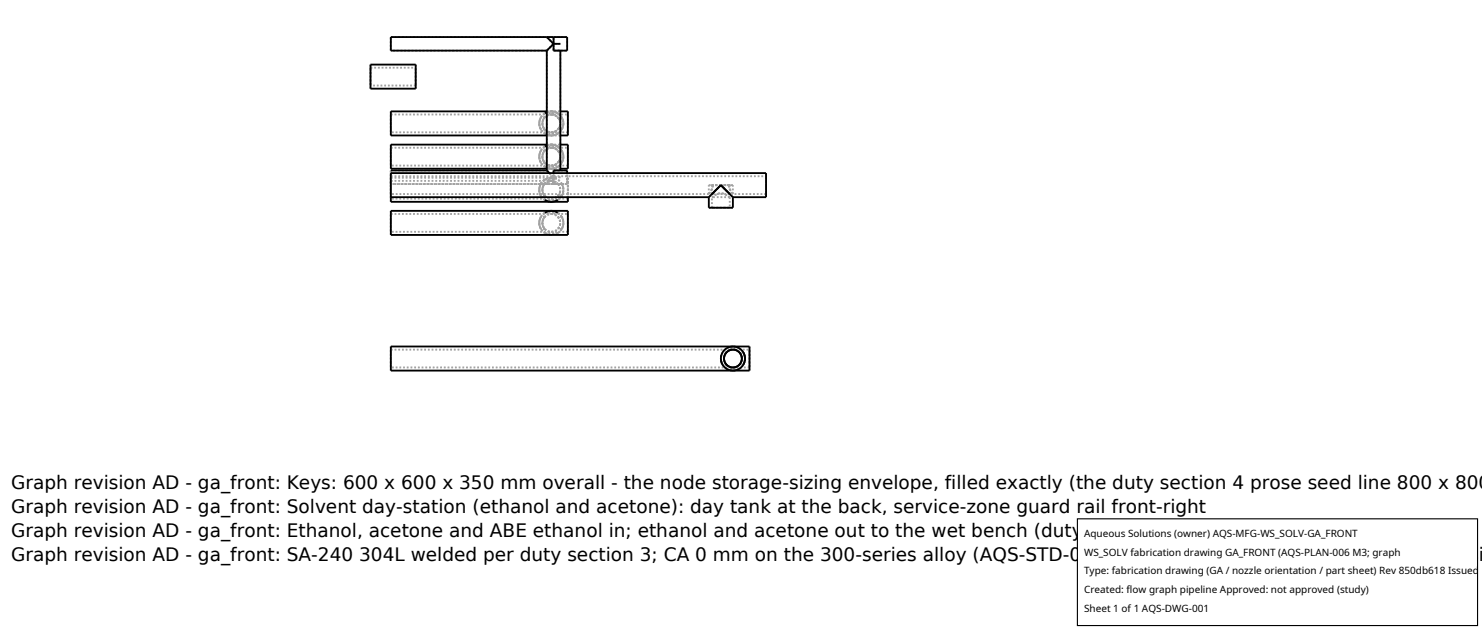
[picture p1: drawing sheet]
<svg xmlns="http://www.w3.org/2000/svg" width="212mm" height="90mm" viewBox="0 0 212 90" stroke-linecap="round" stroke-linejoin="round" font-family="sans-serif">
<g fill="none" stroke="#a0a0a0" stroke-width=".26" stroke-dasharray=".3 .3" stroke-linecap="butt">
<path d="M52.9 12.7v-3.5M52.9 9.7h6.5M52.9 9.7v2.5M52.9 12.2v-2.5M55.8 5.3v1.9M55.8 7.2v-1.9M55.8 5.3h22.3M55.8 19.3v-3.4M55.8 16.4v2.5M55.8 18.9v-2.5M55.8 16.4h25.3M59.4 12.7v-3.5"/>
<path d="M59.4 9.7v2.5M59.4 12.2v-2.5M59.4 12.2h-6.5M77 17.6l.2 .9 .6 .6M77.3 18.5l-.3-.8 .3-1M77.5 17.6l.1 .5 .2 .4M77.8 16.2l-.6 .6-.2 .8M77.8 18.5h-.5M77.8 16.7l-.2 .4-.1 .5M77.8 16.7h-.5M77.8 18.5l-.2-.4-.1-.5 .1-.4 .2-.5M78.1 5.3h1"/>
<path d="M78.1 5.3h1.9M78.1 5.3l1 1M78.1 7.2l1-.9M78.1 16l.6-.1M78.1 19.2l1 .1M78.1 15.9h1.9M78.1 18.7l.6 .2 .5-.1 .5-.3 .3-.5v-.6l-.3-.6-.4-.3-.6-.1M78.1 16.5l.6-.1M78.1 7.2h-22.3M78.1 7.2v8.8M78.1 19.2v1.6M78.1 16.5v2.2"/>
<path d="M78.7 15.9l-.6 .1M78.7 15.9h.4M78.7 15.9l.6 .1 .6 .4 .4 .5 .2 .7-.2 .6-.3 .6-.6 .4-.6 .1-.7-.1-.5-.3-.4-.6-.2-.7 .2-.6 .3-.6 .6-.4 .6-.1M78.7 15.9l1 .3M78.7 16.4l.6 .1 .3 .2 .3 .4 .1 .5-.1 .5-.3 .4-.3 .3-.6 .1-.4-.1-.4-.3-.3-.4-.1-.5 .1-.5 .2-.4 .4-.2 .5-.1M78.7 16.4h.5l.4 .3 .3 .4 .1 .5-.1 .5-.2 .4-.4 .3-.5 .1-.5-.1-.4-.3-.3-.4-.1-.5 .1-.4 .2-.5 .4-.2 .5-.1M78.7 16.4h.5l.4 .3 .3 .3 .1 .5v.5l-.2 .4-.3 .3-.4 .2M78.7 16.4l-.6 .1M79.1 7.2h.9M79.1 6.3v.9M79.1 6.3l-1 .9M79.1 5.3h-1"/>
<path d="M79.1 5.3h1.9M79.1 5.3v1M79.1 6.3l-1-1M79.1 6.3v-1M79.1 15.9l.5 .2 .4 .4M79.1 7.2v-.9M79.1 19.3l.5-.2 .4-.3M79.1 18.9h-.6l-.4-.2M79.1 7.2h1.9M79.7 16.2a1.72 1.72 0 0 1 0 2.9M79.7 19.1l-.9 .2-1-.2M79.7 19.1h-1.9"/>
<path d="M79.7 16.2h-1.9M79.7 16.7a1.27 1.27 0 0 1 0 1.8M79.7 16.7l.2 .4 .1 .5-.1 .5-.2 .4M80 7.2h-.9M80 16.5l-.5-.4-.8-.2M80 18.8l-.4 .3-.5 .2h-.5l-.5-.1M80 6.3h-.9M80 7.2v9.3M80 18.8v2.4M80 19.3h-1.9M80.2 18.5l.3-.9-.3-.9M80.2 16.7h-.5"/>
<path d="M80.2 18.5h-.5M80.2 16.7l.3 .9-.3 .9M81 7.2v-1.9M81.1 19.3v-3.4M81.1 16.4v2.5M81.1 18.9v-2.5M81.1 18.9h-25.3M55.8 24.3h22.3M55.8 24.3v2M55.8 26.3v-2M55.8 24.1v-3.5M55.8 21.1v2.5"/>
<path d="M55.8 23.6v-2.5M55.8 21.1h25.3M55.8 25.4h23.3M55.8 25.4v2.8M55.8 28.8v-3.4M55.8 25.8v2.6M55.8 28.4v-2.6M55.8 25.8h23.3M55.8 33.5v-3.4M55.8 30.6v2.5M55.8 33.1v-2.5M55.8 30.6h25.3"/>
<path d="M55.8 28.2v-3.5M55.8 25.2v2.5M55.8 27.7v-2.5M55.8 25.2h53.6M77 22.4l.2 .8 .6 .6M77 27.1l.2 .8 .6 .7M77 31.8l.2 .9 .6 .6M77.2 26.3l.7-.7 .8-.2M77.2 26.3h-21.4M77.3 23.3l-.3-.9 .3-.9M77.3 28l-.3-.9 .3-.9M77.3 32.7l-.3-.8 .3-1"/>
<path d="M77.5 22.4l.1 .4 .2 .5M77.5 27.1l.1 .5 .2 .4M77.5 31.8l.1 .5 .2 .4M77.8 26.3l.3-.3 .4-.2M77.8 20.9l-.6 .6-.2 .9M77.8 23.3h-.5M77.8 21.5l-.2 .4-.1 .5M77.8 21.5h-.5M77.8 23.3l-.2-.4-.1-.5 .1-.5 .2-.4M77.8 25.6l-.6 .7-.2 .8M77.8 28h-.5M77.8 26.2l-.2 .4-.1 .5"/>
<path d="M77.8 26.2h-.5M77.8 28l-.2-.4-.1-.5 .1-.5 .2-.4M77.8 25.6l.9-.2M77.8 30.4l-.6 .6-.2 .8M77.8 32.7h-.5M77.8 30.9l-.2 .4-.1 .5M77.8 30.9h-.5M77.8 32.7l-.2-.4-.1-.5 .1-.4 .2-.5M78.1 24.3l1 1M78.1 26.3l1-1M78.1 26.3h1M78.1 20.8l.6-.2"/>
<path d="M78.1 24l1 .1M78.1 20.6h1.9M78.1 23.5l.5 .1h.6l.5-.4 .3-.5v-.6l-.3-.5-.4-.4-.6-.1M78.1 21.3l.6-.2M78.1 26.3l.4-.5M78.1 26.3h-22.3M78.1 21.3v2.2M78.1 26.3h-.3M78.1 24v.3M78.5 25.8h.2M78.5 25.8l-.4 .2-.3 .3M78.5 25.8l-.4 .5"/>
<path d="M78.7 25.4l-.8 .2-.7 .7M78.7 25.4h.3M78.7 20.6l-.6 .2M78.7 20.6l.4 .1M78.7 20.6l.7 .2 .5 .3 .4 .6 .2 .6-.2 .7-.3 .6-.6 .3-.6 .2-.7-.1-.5-.4-.4-.6-.2-.6 .2-.7 .3-.5 .6-.4 .6-.2M78.7 20.6l1 .3M78.7 21.1l.6 .1 .3 .3 .3 .4 .1 .4-.1 .6-.3 .4-.4 .3h-.5h-.4l-.4-.3-.3-.4-.1-.5 .1-.5 .2-.4 .4-.3 .5-.1M78.7 21.1l.6 .1 .4 .3 .2 .4 .1 .5-.1 .5-.3 .4-.4 .3h-.5l-.5-.1-.4-.2-.2-.5-.1-.5 .1-.4 .2-.4 .5-.3 .4-.1M78.7 21.1l.5 .1 .4 .2 .3 .4 .1 .4v.5l-.2 .4-.3 .3-.4 .2M78.7 21.1l-.6 .2M78.7 25.4h.4M78.7 25.4l.7 .1 .5 .4 .4 .5 .2 .7-.2 .6-.3 .6-.5 .4-.7 .1-.7-.1-.5-.4-.4-.5-.2-.7 .2-.7 .3-.5 .6-.4 .6-.1"/>
<path d="M78.7 25.8l.6 .1 .3 .3 .3 .4 .1 .5-.1 .5-.3 .4-.4 .3-.5 .1-.4-.1-.4-.3-.3-.4-.1-.5 .1-.5 .2-.4 .4-.3 .5-.1M78.7 25.8l.4 .1M78.7 30.1l.7 .1 .5 .4 .4 .5 .2 .7-.2 .6-.3 .6-.6 .4-.6 .1-.7-.1-.5-.3-.4-.6-.2-.6 .2-.7 .3-.6 .6-.3 .6-.2M78.7 30.6l.6 .1 .3 .2 .3 .4 .1 .5-.1 .5-.3 .4-.4 .3-.5 .1-.4-.1-.4-.3-.3-.4-.1-.5 .1-.4 .2-.5 .4-.2 .5-.1M78.7 30.6h.5l.4 .3 .3 .4 .1 .5-.1 .5-.2 .4-.5 .3-.4 .1-.5-.1-.4-.3-.3-.3-.1-.6 .1-.4 .2-.5 .5-.3h.4M79 25.4h-.3M79 25.4l.1-.1M79 25.4h.1M79.1 25.3l-.1 .1M79.1 25.3l-1-1M79.1 25.4v-.1M79.1 25.6v-.2"/>
<path d="M79.1 25.4v.2M79.1 26.3v-.9M79.1 25.3v1M79.1 24.3v1M79.1 25.3v-1M79.1 24.3h1.9M79.1 24.3h.9M79.1 26.3v-1M79.1 26.3h1.9M79.1 25.3v-.6M79.1 25.3l-1 1M79.1 25.3l-.6-.6"/>
<path d="M79.1 20.7l.5 .2 .4 .3M79.1 24.1l.5-.3 .4-.3M79.1 23.6h-.5l-.5-.1M79.1 26.3h-1M79.1 25.6h-1.3M79.1 25.8v.5M79.1 26.3v-.5M79.1 26.3v-.4M79.1 26.3h.6M79.1 25.9v.4M79.7 20.9a1.72 1.72 0 0 1 0 2.9M79.7 23.8l-.9 .3-1-.3"/>
<path d="M79.7 23.8h-1.9M79.7 20.9h-1.9M79.7 21.5a1.27 1.27 0 0 1 0 1.8M79.7 21.5l.2 .4 .1 .4-.1 .6-.2 .4M79.7 28.6h-1.9M79.7 33.3h-1.9M79.7 30.4a1.72 1.72 0 0 1 0 2.9M79.7 30.4h-1.9M79.7 33.3l-.9 .2-1-.2M79.7 30.9a1.27 1.27 0 0 1 0 1.8M79.7 30.9l.2 .4 .1 .5-.1 .5-.2 .4M79.7 26.3h-.6"/>
<path d="M79.7 26.3a1.27 1.27 0 0 1 0 1.7M79.7 26.3l.2 .4 .1 .5-.1 .4-.2 .4M79.7 26.3l.3 .7v.5l-.2 .3-.7 .5-.5 .1-.4-.1-.4-.3-.2-.3-.1-.9 .2-.4 .3-.3 .7-.3M79.7 26.3l-.6-.4M80 24.3h-.9M80 25.3h-.9M80 21.2l-.5-.4-.8-.2M80 23.5l-.4 .3-.5 .2-.5 .1-.5-.1M80 26.3h-1.9M80 24.1h-1.9M80 23.5v.8M80.2 23.3l.3-.9-.3-.9"/>
<path d="M80.2 21.5h-.5M80.2 23.3h-.5M80.2 21.5l.3 .9-.3 .9M80.2 28h-.5M80.2 28l.3-.9-.2-.8M80.2 32.7l.3-.9-.3-.9M80.2 30.9h-.5M80.2 32.7h-.5M80.2 30.9l.3 .9-.3 .9M80.3 26.3h.7M80.3 26.3l-.6-.6-.6-.3M80.3 26.3a1.72 1.72 0 0 1-.6 2.3"/>
<path d="M80.3 26.3l.2 .8-.3 .9M80.3 26.3h-.6M81 26.3v-1.6M81 26.3v-2M81 26.3h-.7M81 25.4v.9M81 26.3v-.9M81 26.3h-1.9M81 25.4h.1M81 25.8v.5M81 25.8h.1M81 26.3v-.5"/>
<path d="M81.1 24.1v-3.5M81.1 21.1v2.5M81.1 23.6v-2.5M81.1 25.4v2.8M81.1 28.8v-3.4M81.1 25.8v2.6M81.1 28.4v-2.6M81.1 33.5v-3.4M81.1 30.6v2.5M81.1 33.1v-2.5M81.1 23.6h-25.3M81.1 28.4h-25.3"/>
<path d="M81.1 33.1h-25.3M101.2 29.7h3.5M101.2 27.7l.5-.7 .1-.6M101.2 26.4h.6M101.2 27.7h-45.4M101.2 27.7v-1.3M101.7 29.7h2.5M101.7 28.2l.7-.5 .5-.1 .6 .1 .7 .5M101.7 26.4h1.3M101.7 29.7v-1.5M101.7 27.7v-1.3M101.8 26.4l-.1 .6-.5 .7"/>
<path d="M101.8 26.4h-.6M103 26.4l1.7 1.8M103 26.4l-1.8 1.8M103 26.4h-1.2M103 26.4h-1.3M103 26.4l-1.3 1.3M103 26.4l1.2 1.3M103 26.4h1.2M104.1 26.4l.2 .6 .4 .7M104.1 26.4h-1.1M104.1 26.4h.6M104.2 29.7h-2.5"/>
<path d="M104.2 28.2l-.7-.5-.5-.1-.6 .1-.7 .5M104.2 28.2v1.5M104.2 26.4h-1.2M104.2 28.2h-2.5M104.2 27.7h-2.5M104.2 27.7v-1.3M104.7 27.7l-.4-.7-.2-.6M104.7 26.4h-.6M104.7 27.7v-1.3M109.4 28.2v-3.5M109.4 25.2v2.5M109.4 27.7v-2.5"/>
<path d="M109.4 27.7h-4.7M55.8 52.9v-3.4M55.8 49.9v2.6M55.8 52.5v-2.6M55.8 49.9h51.2M103 51.2l.2-.8 .6-.7M103 51v.3M103 51.4v.1M103 51.7l.1 .1M103.1 51.9l.1 .1M103.2 50.3l-.2 .4M103.2 50.3l-.2 .9 .2 .9"/>
<path d="M103.4 51.2l.1-.5 .3-.4M103.8 52.7l-.6-.7-.2-.8M103.8 52.7l.9 .2 .9-.2M103.8 50.3h-.6M103.8 52.1l-.3-.4-.1-.5M103.8 52.1h-.6M103.8 50.3l-.3 .4-.1 .4 .1 .5 .3 .5M104.7 49.5l-.9 .2M104.7 49.9h-.1M105.6 49.7h-1.8M105.6 52.7a1.72 1.72 0 0 0 0-3M105.6 52.7h-1.8"/>
<path d="M105.6 49.7l-.9-.2M105.6 52.1a1.27 1.27 0 0 0 0-1.8M105.6 52.1l.3-.4 .1-.5-.1-.5-.3-.4M106.2 52.1h-.6M106.2 50.3h-.6M106.2 52.1l.2-.9-.2-.9M106.2 51.9v.1M106.4 51.6h-.1M107 52.9v-3.4M107 49.9v2.6M107 52.5v-2.6M107 52.5h-51.2"/>
</g>
<g fill="none" stroke="#000" stroke-width=".26">
<path d="M52.9 9.2h6.5v3.5h-6.5zM78.1 16l-.3 .2M78.1 5.3l1 1M78.1 15.9h-22.3v3.4h22.3M78.1 7.2v17.1M79.1 6.3l-1 .9M79.1 5.3v1.9h1.9v-1.9h-25.2v1.9h22.3M79.1 6.3h.9M80 15.9h1.1v3.4h-1.1M80 7.2v17.1M55.8 24.3h22.3M55.8 30.1h25.3v3.4h-25.3z"/>
<path d="M55.8 28.2h45.4M77.8 28.6l.9 .2 1-.2M77.8 30.4l.9-.3 1 .3M78.1 20.8l-.3 .1M78.1 24.3l.4 .4M78.1 20.6h-22.3v3.5h22.3M79.1 24.7v-.4h1.9v.4M80 20.6h1.1v3.5h-1.1M81.1 28.2v.6h-25.3v-4.1h53.6v3.5h-4.7M101.2 28.2v1.5h3.5v-1.5M103 26.4l-1.8 1.8M103 26.4l1.7 1.8"/>
<path d="M103 26.4l-1.3 1.3M103 26.4l1.2 1.3M55.8 49.5h51.2v3.4h-51.2zM103 51.3v.1M103 51.4h.1M103 51.5h.1M103 51.5v.2M103 50.7v.3M103.1 51.8v.1M103.2 52v.1M104.6 49.9l-.5 .2-.3 .2-.3 .5-.1 .4 .1 .5 .3 .4 .4 .3 .5 .1 .4-.1 .4-.3 .3-.4 .2-.5-.1-.5-.3-.4-.5-.3-.4-.1M106.2 50.3l.2 .6v.7"/>
<path d="M106.3 51.7l-.1 .4M106.3 51.6v.1"/>
<circle cx="104.7" cy="51.2" r="1.27"/>
<circle cx="104.7" cy="51.2" r="1.72"/>
</g>
<path d="M153.9 74.1h57.1v15.2h-57.1z" fill="#fff" stroke="#000" stroke-width=".16"/>
<g font-size="2.6">
<text x="1.6" y="69.8">Graph revision AD - ga_front: Keys: 600 x 600 x 350 mm overall - the node storage-sizing envelope, filled exactly (the duty section 4 prose seed line 800 x 800</text>
<text x="1.6" y="73.3">Graph revision AD - ga_front: Solvent day-station (ethanol and acetone): day tank at the back, service-zone guard rail front-right</text>
<text x="1.6" y="76.7">Graph revision AD - ga_front: Ethanol, acetone and ABE ethanol in; ethanol and acetone out to the wet bench (duty section 1)</text>
<text x="1.6" y="80.2">Graph revision AD - ga_front: SA-240 304L welded per duty section 3; CA 0 mm on the 300-series alloy (AQS-STD-001); flammable service - guard and room-si</text>
</g>
<g font-size="1.4">
<text x="154.8" y="76.6">Aqueous Solutions (owner) AQS-MFG-WS_SOLV-GA_FRONT</text>
<text x="154.8" y="79.3">WS_SOLV fabrication drawing GA_FRONT (AQS-PLAN-006 M3; graph</text>
<text x="154.8" y="82">Type: fabrication drawing (GA / nozzle orientation / part sheet) Rev 850db618 Issued</text>
<text x="154.8" y="84.7">Created: flow graph pipeline Approved: not approved (study)</text>
<text x="154.8" y="87.4">Sheet 1 of 1 AQS-DWG-001</text>
</g>
</svg>
